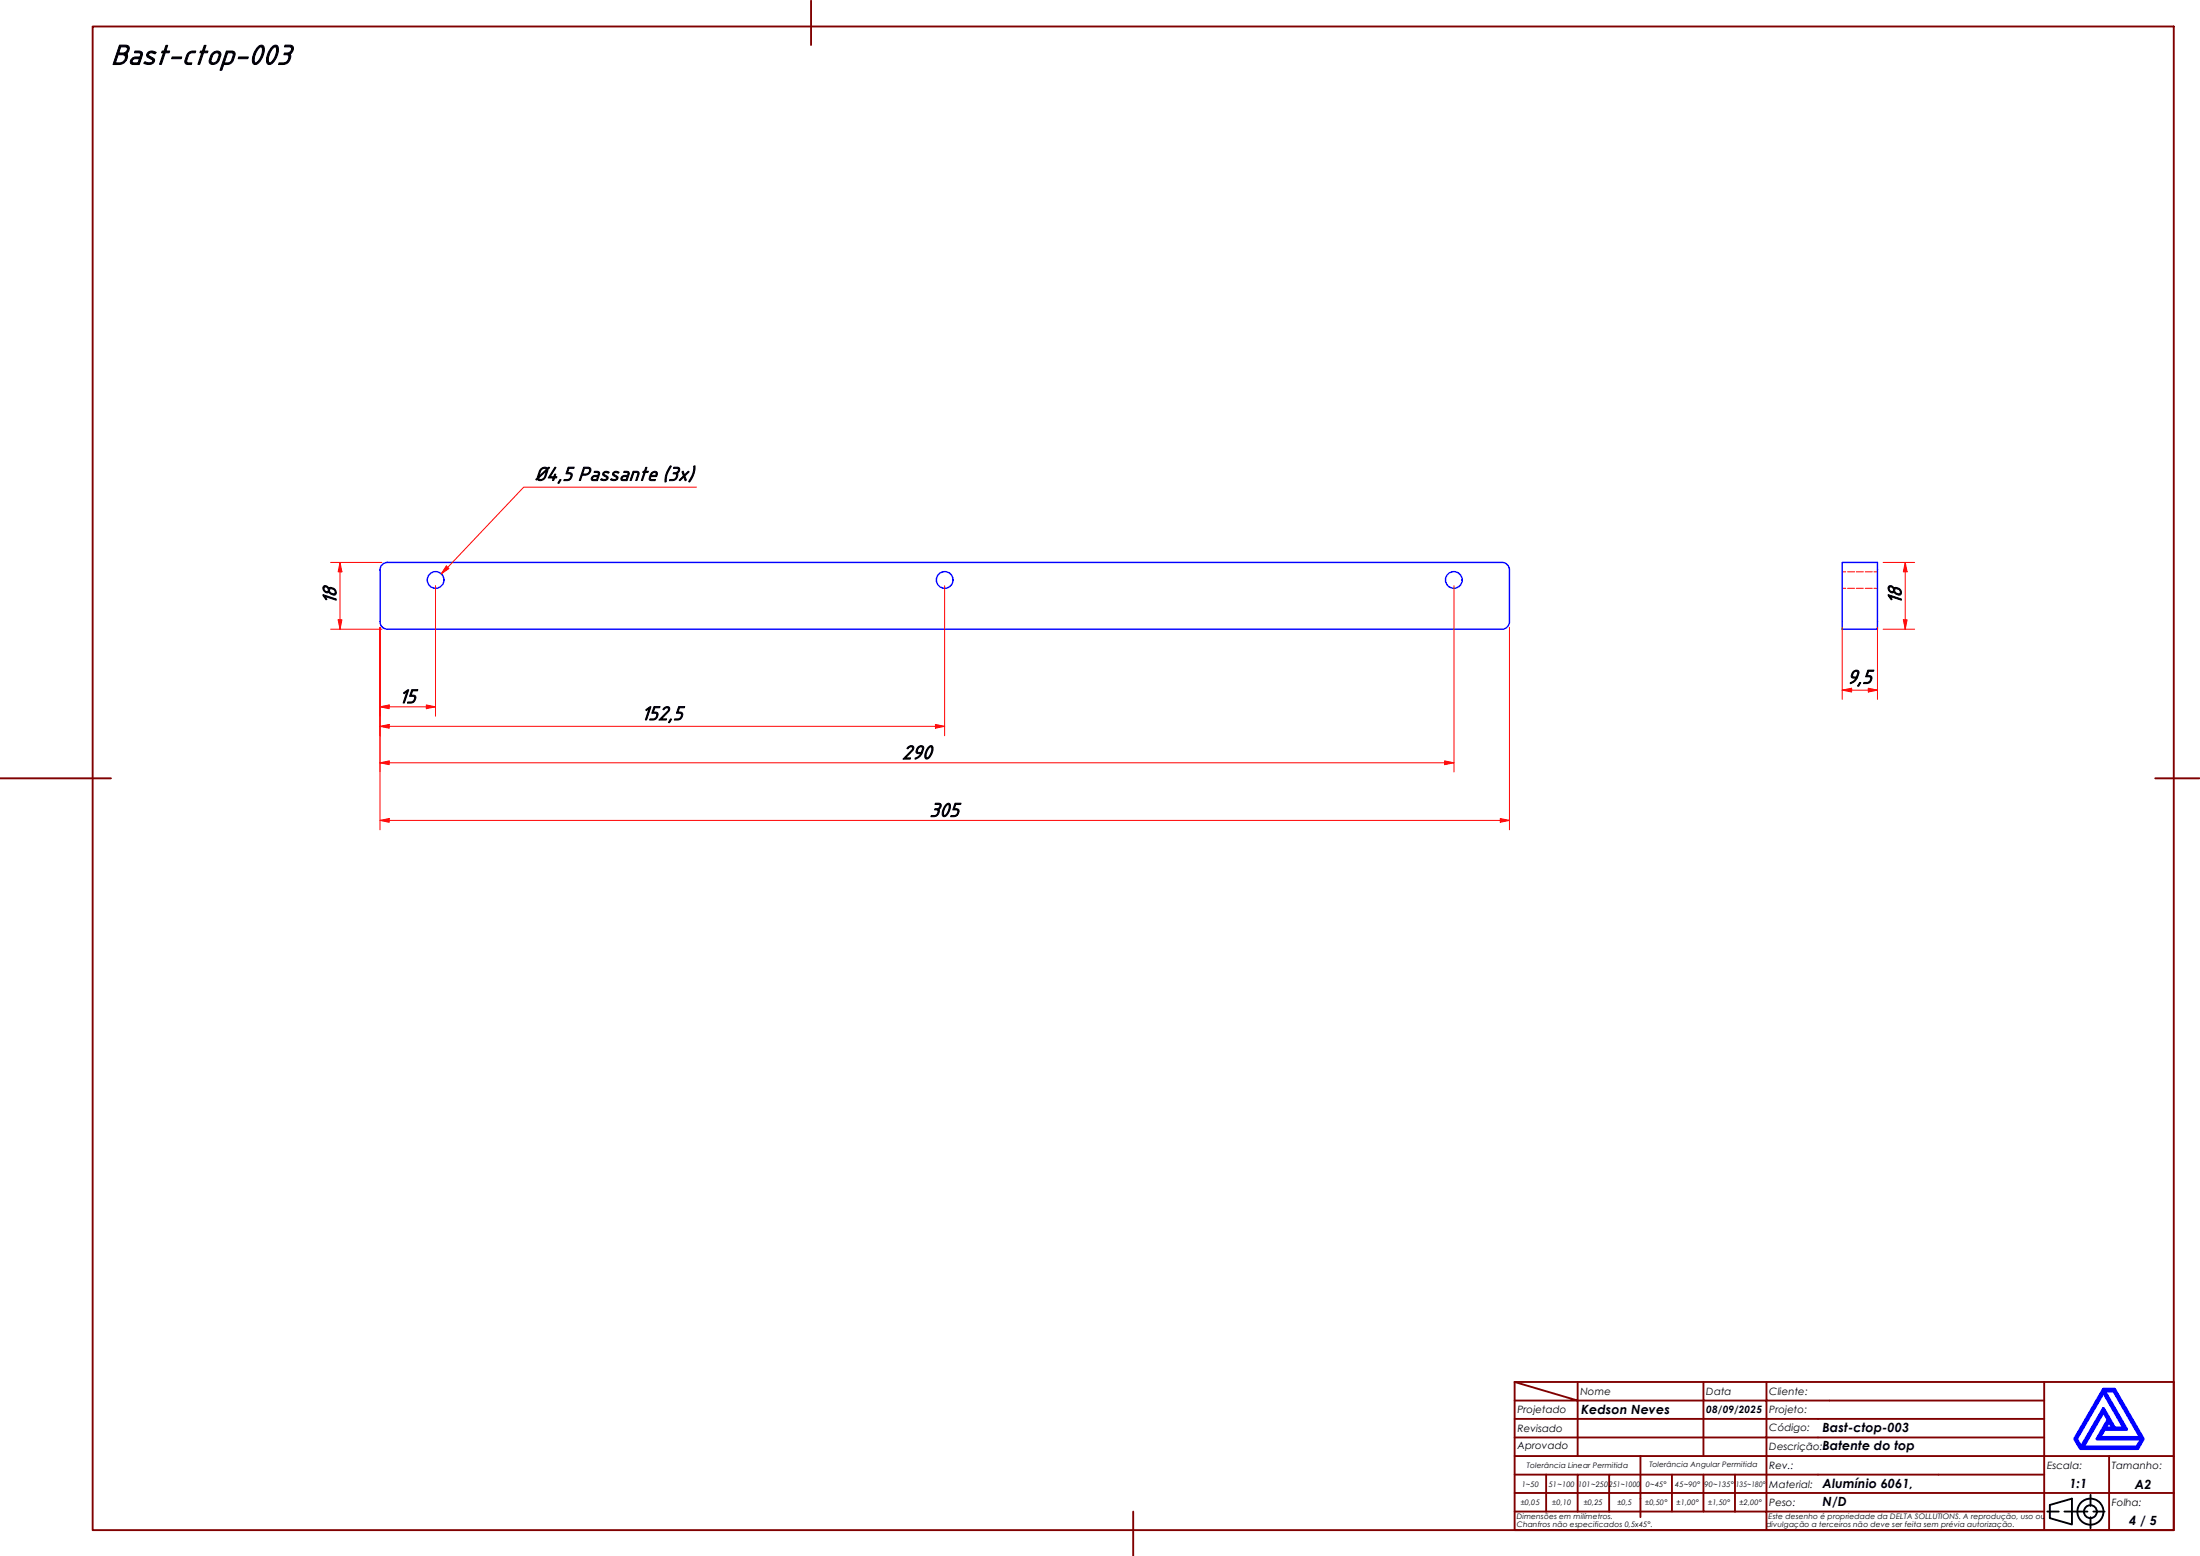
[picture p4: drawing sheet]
<svg xmlns="http://www.w3.org/2000/svg" width="594mm" height="420mm" viewBox="0 0 594 420" stroke-linecap="round" stroke-linejoin="round" font-family="sans-serif">
<!-- layer: Visible (ABNT) -->
<g fill="none" stroke="#00f" stroke-width=".38">
<path d="M102.6 153.9v14a2 2 0 0 0 2 2M104.6 151.9h301a2 2 0 0 1 2 2M104.6 151.9a2 2 0 0 0-2 2M407.6 153.9v14a2 2 0 0 1-2 2h-301M497.5 151.9h9.5v18h-9.5z"/>
<circle cx="117.6" cy="156.6" r="2.25"/>
<circle cx="255.1" cy="156.6" r="2.25"/>
<circle cx="392.6" cy="156.6" r="2.25"/>
</g>
<!-- layer: Hidden (ABNT) -->
<path d="M497.5 154.4h.9M497.5 158.9h.9M498.9 154.4h1.9M498.9 158.9h1.9M501.3 154.4h1.9M501.3 158.9h1.9M503.7 154.4h1.9M503.7 158.9h1.9M506 154.4h1M506 158.9h1" fill="none" stroke="#f00" stroke-width=".27"/>
<!-- layer: Borda A3/A4 (ABNT) -->
<g fill="none" stroke="#800000" stroke-width=".51">
<path d="M25 7.2h562v406h-562zM219 .2v12M0 210.2h30M582 210.2h12M409 373.2l17 5h-17M409 373.2h178v40h-178zM426 378.2h34v4.9h17M426 378.2v15M426 373.2v5M460 373.2v5h17v4.9M477 373.2v5h75M552 373.2v20h-143"/>
<path d="M409 383.1h51v10.1M409 398.2h17M417.5 398.2v10M434.5 398.2h-8.5v10M443 393.2v16.5M451.5 398.2v10h-42.5M460 398.2v10h8.5M468.5 398.2v10M477 398.2h-42.5v10M477 383.1v5.1h-68M477 398.2v10h75M477 383.1h75"/>
<path d="M477 398.2h75M552 388.2h-75v10M569.5 393.2v9.9h17.5M587 393.2h-35v9.9h17.5v10.1M306 408.2v12M409 403.1h143v10.1M451.5 408.2h8.5M468.5 408.2h8.5v5"/>
</g>
<path d="M568 376l5.5 9.6h-2.5l-3-5.3-6 10.5-1.3-2.3zM568 375.1h3l7.7 13.4-1.4 2.6h-15.5l-1.5-2.6zM568.3 375.6h2.5l7.2 12.6h-11l1.3-2.3h5.9zM568 381.2l1.3 2.1-3 5.2h12l-1.3 2.3h-14.5zM569.5 383.8l1 1.8h-2z" fill="none" stroke="#00f" stroke-width=".83"/>
<!-- layer: 0 -->
<path d="M561.8 391.1h15.5" fill="none" stroke="#000" stroke-width=".27"/>
<g fill="none" stroke="#000" stroke-width=".51">
<path d="M552.8 408.2h3.1M553.5 406.4l6-1.7v6.9l-6-1.7zM557.5 408.2h6.2M564.5 403.6v3M564.5 409.7v3M565.3 408.2h3"/>
<circle cx="564.5" cy="408.2" r="3.5"/>
<circle cx="564.5" cy="408.2" r="1.75"/>
</g>
<path d="M102.6 190.9h2.5" fill="none" stroke="#f00" stroke-width=".27"/>
<path d="M102.6 190.9l2.5-.5v1z" fill="#f00"/>
<path d="M102.6 190.9l2.5-.5v1zM115.1 190.9h2.5" fill="none" stroke="#f00" stroke-width=".27"/>
<path d="M115.1 190.4l2.5 .5-2.5 .5z" fill="#f00"/>
<path d="M117.6 158.2v35.2M102.6 169.4v24M102.6 196.1h2.5M105.1 190.9h10M115.1 190.4l2.5 .5-2.5 .5z" fill="none" stroke="#f00" stroke-width=".27"/>
<path d="M102.6 196.1l2.5-.5v1z" fill="#f00"/>
<path d="M102.6 196.1l2.5-.5v1zM252.6 196.1h2.5" fill="none" stroke="#f00" stroke-width=".27"/>
<path d="M252.6 195.6l2.5 .5-2.5 .5z" fill="#f00"/>
<path d="M255.1 158.2v40.5M102.6 169.4v29.3M105.1 196.1h147.5M252.6 195.6l2.5 .5-2.5 .5zM102.6 206h2.5" fill="none" stroke="#f00" stroke-width=".27"/>
<path d="M102.6 206l2.5-.5v1z" fill="#f00"/>
<path d="M102.6 206l2.5-.5v1zM390.1 206h2.5" fill="none" stroke="#f00" stroke-width=".27"/>
<path d="M390.1 205.5l2.5 .5-2.5 .5z" fill="#f00"/>
<path d="M392.6 158.2v50.2M102.6 169.4v39M105.1 206h285M390.1 205.5l2.5 .5-2.5 .5zM102.6 221.5h2.5" fill="none" stroke="#f00" stroke-width=".27"/>
<path d="M102.6 221.5l2.5-.5v1z" fill="#f00"/>
<path d="M102.6 221.5l2.5-.5v1zM405.1 221.5h2.5" fill="none" stroke="#f00" stroke-width=".27"/>
<path d="M405.1 221l2.5 .5-2.5 .5z" fill="#f00"/>
<path d="M102.6 169.4v54.7M407.6 169.4v54.7M497.5 186.4h2.5M105.1 221.5h300M405.1 221l2.5 .5-2.5 .5z" fill="none" stroke="#f00" stroke-width=".27"/>
<path d="M497.5 186.4l2.5-.6v1.1z" fill="#f00"/>
<path d="M497.5 186.4l2.5-.6v1.1zM504.5 186.4h2.5" fill="none" stroke="#f00" stroke-width=".27"/>
<path d="M504.5 185.8l2.5 .6-2.5 .5z" fill="#f00"/>
<path d="M497.5 169.4v19.4M507 169.4v19.4M514.5 167.4v2.5M500 186.4h4.5M504.5 185.8l2.5 .6-2.5 .5z" fill="none" stroke="#f00" stroke-width=".27"/>
<path d="M514 167.4h1l-.5 2.5z" fill="#f00"/>
<path d="M514.5 151.9v2.5M514 167.4h1l-.5 2.5z" fill="none" stroke="#f00" stroke-width=".27"/>
<path d="M514.5 151.9l.5 2.5h-1z" fill="#f00"/>
<path d="M91.8 151.9v2.5M508.5 151.9h8.5M514.5 151.9l.5 2.5h-1zM514.5 154.4v13M508.5 169.9h8.5" fill="none" stroke="#f00" stroke-width=".27"/>
<path d="M91.8 151.9l.5 2.5h-1z" fill="#f00"/>
<path d="M91.8 151.9l.5 2.5h-1zM91.8 167.4v2.5" fill="none" stroke="#f00" stroke-width=".27"/>
<path d="M91.3 167.4h1l-.5 2.5z" fill="#f00"/>
<path d="M89.3 151.9h13.8M91.8 154.4v13M89.3 169.9h13.8M91.3 167.4h1l-.5 2.5z" fill="none" stroke="#f00" stroke-width=".27"/>
<path d="M120.9 153.2l-1.8 1.8" fill="none" stroke="#f00" stroke-width=".27"/>
<path d="M120.5 152.8l.7 .7-2.1 1.5z" fill="#f00"/>
<path d="M188.1 131.6h-46.7l-20.5 21.6M120.5 152.8l.7 .7-2.1 1.5z" fill="none" stroke="#f00" stroke-width=".27"/>
<text font-size="8.1" x="30" y="17.3">Bast-ctop-003</text>
<g font-size="5.6">
<text x="144.4" y="129.7">Ø4,5 Passante (3x)</text>
<text x="90.7" y="163.2" transform="rotate(-90 90.7 163.2)">18</text>
<text x="513.4" y="163.2" transform="rotate(-90 513.4 163.2)">18</text>
<text x="498.8" y="184.5">9,5</text>
<text x="107.7" y="189.8">15</text>
<text x="173.1" y="194.4">152,5</text>
<text x="243.6" y="204.9">290</text>
<text x="251" y="220.5">305</text>
</g>
<g font-size="3.4">
<text x="427" y="381.9">Kedson Neves</text>
<text x="492.1" y="386.6">Bast-ctop-003</text>
<text x="492.1" y="391.6">Batente do top</text>
<text x="492.1" y="401.9">Alumínio 6061,</text>
<text x="558.8" y="401.9">1:1</text>
<text x="576.5" y="401.9">A2</text>
<text x="492.1" y="406.7">N/D</text>
<text x="575" y="411.7">4 / 5</text>
</g>
<g font-size="2.7">
<text x="426.8" y="376.7">Nome</text>
<text x="460.8" y="376.7">Data</text>
<text x="477.8" y="376.7">Cliente:</text>
<text x="409.8" y="381.4">Projetado</text>
<text x="460.8" y="381.5">08/09/2025</text>
<text x="477.8" y="381.4">Projeto:</text>
<text x="409.8" y="386.7">Revisado</text>
<text x="477.8" y="386.4">Código:</text>
<text x="409.8" y="391.4">Aprovado</text>
<text x="477.8" y="391.5">Descrição:</text>
<text x="477.8" y="401.7">Material:</text>
<text x="477.8" y="396.7">Rev.:</text>
<text x="552.8" y="396.7">Escala:</text>
<text x="570.3" y="396.7">Tamanho:</text>
<text x="477.8" y="406.6">Peso:</text>
<text x="570.3" y="406.7">Folha:</text>
</g>
<g font-size="2">
<text x="410.9" y="401.4">1~50</text>
<text x="412.3" y="396.4">Tolerância Linear Permitida</text>
<text x="418.2" y="401.4">51~100</text>
<text x="426.1" y="401.4">101~250</text>
<text x="434.5" y="401.4">251~1000</text>
<text x="444.4" y="401.4">0~45°</text>
<text x="445.4" y="396.2">Tolerância Angular Permitida</text>
<text x="452.4" y="401.4">45~90°</text>
<text x="460.3" y="401.4">90~135°</text>
<text x="468.7" y="401.4">135~180°</text>
<text x="410.7" y="406.3">±0,05</text>
<text x="419.2" y="406.3">±0,10</text>
<text x="427.7" y="406.3">±0,25</text>
<text x="436.8" y="406.3">±0,5</text>
<text x="444.2" y="406.3">±0,50°</text>
<text x="452.8" y="406.3">±1,00°</text>
<text x="461.3" y="406.3">±1,50°</text>
<text x="469.7" y="406.3">±2,00°</text>
<text x="409.6" y="410.2">Dimensões em milímetros.</text>
<text x="409.6" y="412.3">Chanfros não especificados 0,5x45°.</text>
<text x="477" y="412.3">divulgação a terceiros não deve ser feita sem prévia autorização.</text>
<text x="477.6" y="410.2">Este desenho é propriedade da DELTA SOLLUTIONS. A reprodução, uso ou</text>
</g>
</svg>
